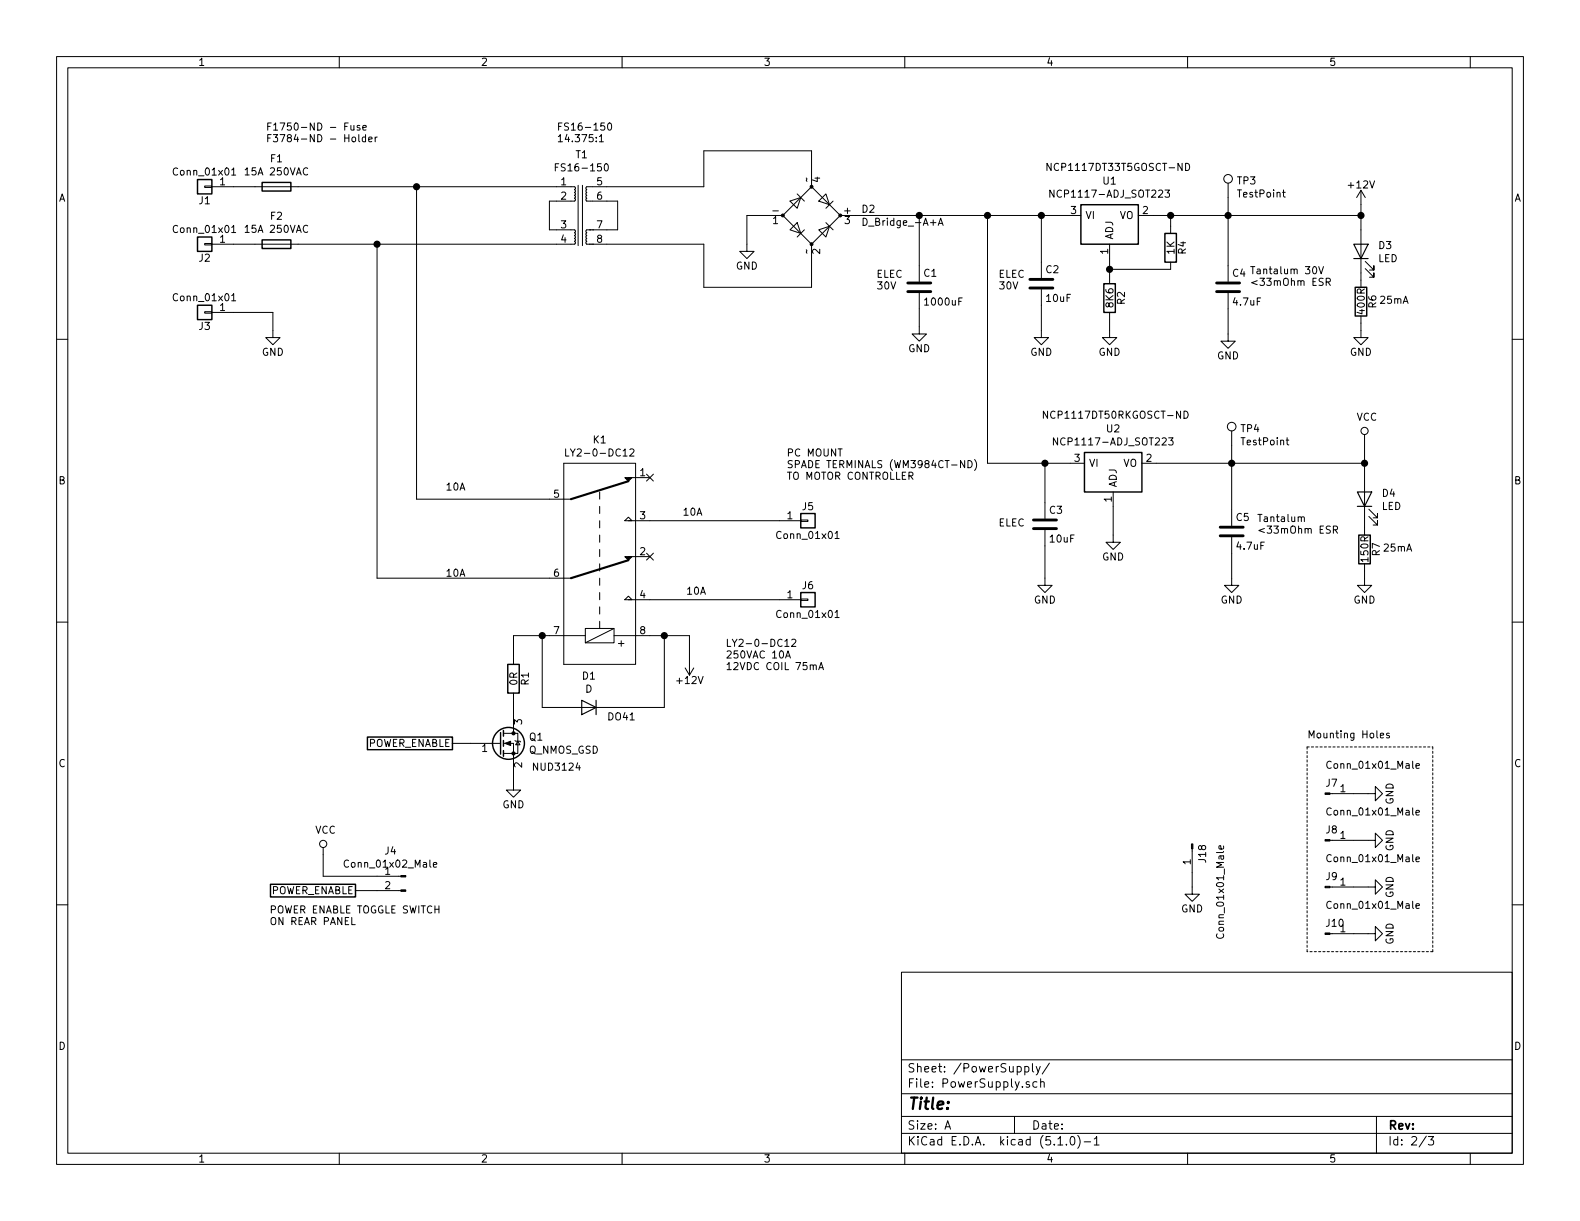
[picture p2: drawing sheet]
EESchema Schematic File Version 4
LIBS:LatheControl-cache
EELAYER 29 0
EELAYER END
$Descr A 11000 8500
encoding utf-8
Sheet 2 3
Title ""
Date ""
Rev ""
Comp ""
Comment1 ""
Comment2 ""
Comment3 ""
Comment4 ""
$EndDescr
$Comp
L LatheControl-rescue:Conn_01x01 J?
U 1 1
P 1425 1300
AR Path="/5AFD0213" Ref="J?"  Part="1" 
AR Path="/5AFD01F0/5AFD0213" Ref="J1"  Part="1" 
F 0 "J1" H 1425 1400 50  0000 C CNN
F 1 "Conn_01x01" H 1425 1200 50  0000 C CNN
F 2 "CustomFootrpints:0197054203" H 1425 1300 50  0001 C CNN
F 3 "https://www.molex.com/pdm_docs/sd/197054203_sd.pdf" H 1425 1300 50  0001 C CNN
	1    1425 1300
	-1   0    0    1   
$EndComp
$Comp
L LatheControl-rescue:Conn_01x01 J?
U 1 1
P 1425 1700
AR Path="/5AFD0281" Ref="J?"  Part="1" 
AR Path="/5AFD01F0/5AFD0281" Ref="J2"  Part="1" 
F 0 "J2" H 1425 1800 50  0000 C CNN
F 1 "Conn_01x01" H 1425 1600 50  0000 C CNN
F 2 "CustomFootrpints:0197054203" H 1425 1700 50  0001 C CNN
F 3 "https://www.molex.com/pdm_docs/sd/197054203_sd.pdf" H 1425 1700 50  0001 C CNN
	1    1425 1700
	-1   0    0    1   
$EndComp
Wire Wire Line
	1625 1300 1775 1300
Wire Wire Line
	1775 1700 1625 1700
$Comp
L LatheControl-rescue:Conn_01x01 J?
U 1 1
P 1425 2175
AR Path="/5AFD02D8" Ref="J?"  Part="1" 
AR Path="/5AFD01F0/5AFD02D8" Ref="J3"  Part="1" 
F 0 "J3" H 1425 2275 50  0000 C CNN
F 1 "Conn_01x01" H 1425 2075 50  0000 C CNN
F 2 "CustomFootrpints:0197054203" H 1425 2175 50  0001 C CNN
F 3 "https://www.molex.com/pdm_docs/sd/197054203_sd.pdf" H 1425 2175 50  0001 C CNN
	1    1425 2175
	-1   0    0    1   
$EndComp
$Comp
L LatheControl-rescue:GND #PWR?
U 1 1
P 1900 2300
AR Path="/5AFD02FA" Ref="#PWR?"  Part="1" 
AR Path="/5AFD01F0/5AFD02FA" Ref="#PWR06"  Part="1" 
F 0 "#PWR06" H 1900 2050 50  0001 C CNN
F 1 "GND" H 1900 2150 50  0000 C CNN
F 2 "" H 1900 2300 50  0001 C CNN
F 3 "" H 1900 2300 50  0001 C CNN
	1    1900 2300
	1    0    0    -1  
$EndComp
Wire Wire Line
	1625 2175 1900 2175
Wire Wire Line
	1900 2175 1900 2300
Wire Wire Line
	4900 1300 4900 1050
Wire Wire Line
	5650 1050 5650 1200
Wire Wire Line
	5650 1800 5650 2000
Wire Wire Line
	5650 2000 4900 2000
Wire Wire Line
	4900 2000 4900 1700
$Comp
L LatheControl-rescue:GND #PWR?
U 1 1
P 5200 1700
AR Path="/5AFD069E" Ref="#PWR?"  Part="1" 
AR Path="/5AFD01F0/5AFD069E" Ref="#PWR09"  Part="1" 
F 0 "#PWR09" H 5200 1450 50  0001 C CNN
F 1 "GND" H 5200 1550 50  0000 C CNN
F 2 "" H 5200 1700 50  0001 C CNN
F 3 "" H 5200 1700 50  0001 C CNN
	1    5200 1700
	1    0    0    -1  
$EndComp
Wire Wire Line
	5350 1500 5200 1500
Wire Wire Line
	5200 1500 5200 1700
$Comp
L LatheControl-rescue:C C?
U 1 1
P 6400 2000
AR Path="/5AFD0707" Ref="C?"  Part="1" 
AR Path="/5AFD01F0/5AFD0707" Ref="C1"  Part="1" 
F 0 "C1" H 6425 2100 50  0000 L CNN
F 1 "1000uF" H 6425 1900 50  0000 L CNN
F 2 "Capacitors_THT:CP_Radial_D10.0mm_P5.00mm" H 6438 1850 50  0001 C CNN
F 3 "" H 6400 2000 50  0001 C CNN
	1    6400 2000
	1    0    0    -1  
$EndComp
$Comp
L LatheControl-rescue:GND #PWR?
U 1 1
P 6400 2275
AR Path="/5AFD0758" Ref="#PWR?"  Part="1" 
AR Path="/5AFD01F0/5AFD0758" Ref="#PWR010"  Part="1" 
F 0 "#PWR010" H 6400 2025 50  0001 C CNN
F 1 "GND" H 6400 2125 50  0000 C CNN
F 2 "" H 6400 2275 50  0001 C CNN
F 3 "" H 6400 2275 50  0001 C CNN
	1    6400 2275
	1    0    0    -1  
$EndComp
Wire Wire Line
	6400 2150 6400 2275
$Comp
L Device:Fuse F2
U 1 1
P 1925 1700
F 0 "F2" V 1728 1700 50  0000 C CNN
F 1 "15A 250VAC" V 1819 1700 50  0000 C CNN
F 2 "CustomFootrpints:100056Z" V 1855 1700 50  0001 C CNN
F 3 "~" H 1925 1700 50  0001 C CNN
	1    1925 1700
	0    1    1    0   
$EndComp
$Comp
L Device:Fuse F1
U 1 1
P 1925 1300
F 0 "F1" V 1728 1300 50  0000 C CNN
F 1 "15A 250VAC" V 1819 1300 50  0000 C CNN
F 2 "CustomFootrpints:100056Z" V 1855 1300 50  0001 C CNN
F 3 "~" H 1925 1300 50  0001 C CNN
	1    1925 1300
	0    1    1    0   
$EndComp
$Comp
L Connector:Conn_01x02_Male J4
U 1 1
P 2825 6100
F 0 "J4" H 2931 6278 50  0000 C CNN
F 1 "Conn_01x02_Male" H 2931 6187 50  0000 C CNN
F 2 "Connectors_JST:JST_EH_B02B-EH-A_02x2.50mm_Straight" H 2825 6100 50  0001 C CNN
F 3 "http://www.jst-mfg.com/product/pdf/eng/eEH.pdf" H 2825 6100 50  0001 C CNN
	1    2825 6100
	-1   0    0    -1  
$EndComp
Wire Wire Line
	2625 6100 2250 6100
Wire Wire Line
	2250 6100 2250 5950
Text GLabel 2475 6200 0    50   UnSpc ~ 0
POWER_ENABLE
Wire Wire Line
	2475 6200 2625 6200
$Comp
L LatheControl-rescue:+12V #PWR?
U 1 1
P 4800 4600
AR Path="/5C64D970" Ref="#PWR?"  Part="1" 
AR Path="/5AFD01F0/5C64D970" Ref="#PWR08"  Part="1" 
F 0 "#PWR08" H 4800 4450 50  0001 C CNN
F 1 "+12V" H 4800 4740 50  0000 C CNN
F 2 "" H 4800 4600 50  0001 C CNN
F 3 "" H 4800 4600 50  0001 C CNN
	1    4800 4600
	1    0    0    1   
$EndComp
Wire Wire Line
	4525 4425 4625 4425
Wire Wire Line
	4800 4425 4800 4600
$Comp
L Regulator_Linear:NCP1117-ADJ_SOT223 U1
U 1 1
P 7725 1500
F 0 "U1" H 7725 1742 50  0000 C CNN
F 1 "NCP1117-ADJ_SOT223" H 7725 1651 50  0000 C CNN
F 2 "TO_SOT_Packages_SMD:TO-252-3_TabPin2" H 7725 1700 50  0001 C CNN
F 3 "http://www.onsemi.com/pub_link/Collateral/NCP1117-D.PDF" H 7825 1250 50  0001 C CNN
	1    7725 1500
	1    0    0    -1  
$EndComp
$Comp
L LatheControl-rescue:C C?
U 1 1
P 7250 1975
AR Path="/5C65EFE1" Ref="C?"  Part="1" 
AR Path="/5AFD01F0/5C65EFE1" Ref="C2"  Part="1" 
F 0 "C2" H 7275 2075 50  0000 L CNN
F 1 "10uF" H 7275 1875 50  0000 L CNN
F 2 "Capacitors_SMD:CP_Elec_4x4.5" H 7288 1825 50  0001 C CNN
F 3 "" H 7250 1975 50  0001 C CNN
	1    7250 1975
	1    0    0    -1  
$EndComp
$Comp
L LatheControl-rescue:C C?
U 1 1
P 8550 2000
AR Path="/5C65F05F" Ref="C?"  Part="1" 
AR Path="/5AFD01F0/5C65F05F" Ref="C4"  Part="1" 
F 0 "C4" H 8575 2100 50  0000 L CNN
F 1 "4.7uF" H 8575 1900 50  0000 L CNN
F 2 "Capacitors_Tantalum_SMD:CP_Tantalum_Case-C_EIA-6032-28_Hand" H 8588 1850 50  0001 C CNN
F 3 "" H 8550 2000 50  0001 C CNN
	1    8550 2000
	1    0    0    -1  
$EndComp
$Comp
L LatheControl-rescue:+12V #PWR?
U 1 1
P 9475 1425
AR Path="/5C65F0EF" Ref="#PWR?"  Part="1" 
AR Path="/5AFD01F0/5C65F0EF" Ref="#PWR017"  Part="1" 
F 0 "#PWR017" H 9475 1275 50  0001 C CNN
F 1 "+12V" H 9475 1565 50  0000 C CNN
F 2 "" H 9475 1425 50  0001 C CNN
F 3 "" H 9475 1425 50  0001 C CNN
	1    9475 1425
	1    0    0    -1  
$EndComp
Connection ~ 7250 1500
Wire Wire Line
	7250 1500 7425 1500
$Comp
L LatheControl-rescue:GND #PWR?
U 1 1
P 7725 2300
AR Path="/5C6657BB" Ref="#PWR?"  Part="1" 
AR Path="/5AFD01F0/5C6657BB" Ref="#PWR013"  Part="1" 
F 0 "#PWR013" H 7725 2050 50  0001 C CNN
F 1 "GND" H 7725 2150 50  0000 C CNN
F 2 "" H 7725 2300 50  0001 C CNN
F 3 "" H 7725 2300 50  0001 C CNN
	1    7725 2300
	1    0    0    -1  
$EndComp
$Comp
L LatheControl-rescue:R R?
U 1 1
P 7725 2075
AR Path="/5C668D83" Ref="R?"  Part="1" 
AR Path="/5AFD01F0/5C668D83" Ref="R2"  Part="1" 
F 0 "R2" V 7805 2075 50  0000 C CNN
F 1 "8K6" V 7725 2075 50  0000 C CNN
F 2 "Resistors_SMD:R_0603_HandSoldering" V 7655 2075 50  0001 C CNN
F 3 "http://www.yageo.com/documents/recent/PYu-RC_Group_51_RoHS_L_10.pdf" H 7725 2075 50  0001 C CNN
	1    7725 2075
	1    0    0    -1  
$EndComp
$Comp
L LatheControl-rescue:R R?
U 1 1
P 8150 1725
AR Path="/5C668ECD" Ref="R?"  Part="1" 
AR Path="/5AFD01F0/5C668ECD" Ref="R4"  Part="1" 
F 0 "R4" V 8230 1725 50  0000 C CNN
F 1 "1K" V 8150 1725 50  0000 C CNN
F 2 "Resistors_SMD:R_0603_HandSoldering" V 8080 1725 50  0001 C CNN
F 3 "http://www.yageo.com/documents/recent/PYu-RC_Group_51_RoHS_L_10.pdf" H 8150 1725 50  0001 C CNN
	1    8150 1725
	1    0    0    -1  
$EndComp
Wire Wire Line
	8025 1500 8150 1500
$Comp
L LatheControl-rescue:GND #PWR?
U 1 1
P 7250 2300
AR Path="/5C66C595" Ref="#PWR?"  Part="1" 
AR Path="/5AFD01F0/5C66C595" Ref="#PWR011"  Part="1" 
F 0 "#PWR011" H 7250 2050 50  0001 C CNN
F 1 "GND" H 7250 2150 50  0000 C CNN
F 2 "" H 7250 2300 50  0001 C CNN
F 3 "" H 7250 2300 50  0001 C CNN
	1    7250 2300
	1    0    0    -1  
$EndComp
Wire Wire Line
	7725 1800 7725 1875
Wire Wire Line
	7725 2225 7725 2300
Wire Wire Line
	8150 1875 7725 1875
Connection ~ 7725 1875
Wire Wire Line
	7725 1875 7725 1925
Wire Wire Line
	8150 1575 8150 1500
Connection ~ 8150 1500
$Comp
L LatheControl-rescue:GND #PWR?
U 1 1
P 8550 2325
AR Path="/5C6818B5" Ref="#PWR?"  Part="1" 
AR Path="/5AFD01F0/5C6818B5" Ref="#PWR015"  Part="1" 
F 0 "#PWR015" H 8550 2075 50  0001 C CNN
F 1 "GND" H 8550 2175 50  0000 C CNN
F 2 "" H 8550 2325 50  0001 C CNN
F 3 "" H 8550 2325 50  0001 C CNN
	1    8550 2325
	1    0    0    -1  
$EndComp
$Comp
L Regulator_Linear:NCP1117-ADJ_SOT223 U2
U 1 1
P 7750 3225
F 0 "U2" H 7750 3467 50  0000 C CNN
F 1 "NCP1117-ADJ_SOT223" H 7750 3376 50  0000 C CNN
F 2 "TO_SOT_Packages_SMD:TO-252-3_TabPin2" H 7750 3425 50  0001 C CNN
F 3 "http://www.onsemi.com/pub_link/Collateral/NCP1117-D.PDF" H 7850 2975 50  0001 C CNN
	1    7750 3225
	1    0    0    -1  
$EndComp
$Comp
L LatheControl-rescue:C C?
U 1 1
P 7275 3650
AR Path="/5C6C6F70" Ref="C?"  Part="1" 
AR Path="/5AFD01F0/5C6C6F70" Ref="C3"  Part="1" 
F 0 "C3" H 7300 3750 50  0000 L CNN
F 1 "10uF" H 7300 3550 50  0000 L CNN
F 2 "Capacitors_SMD:CP_Elec_4x4.5" H 7313 3500 50  0001 C CNN
F 3 "" H 7275 3650 50  0001 C CNN
	1    7275 3650
	1    0    0    -1  
$EndComp
$Comp
L LatheControl-rescue:C C?
U 1 1
P 8575 3700
AR Path="/5C6C6F77" Ref="C?"  Part="1" 
AR Path="/5AFD01F0/5C6C6F77" Ref="C5"  Part="1" 
F 0 "C5" H 8600 3800 50  0000 L CNN
F 1 "4.7uF" H 8600 3600 50  0000 L CNN
F 2 "Capacitors_Tantalum_SMD:CP_Tantalum_Case-A_EIA-3216-18_Hand" H 8613 3550 50  0001 C CNN
F 3 "" H 8575 3700 50  0001 C CNN
	1    8575 3700
	1    0    0    -1  
$EndComp
$Comp
L LatheControl-rescue:GND #PWR?
U 1 1
P 7750 3725
AR Path="/5C6C6F88" Ref="#PWR?"  Part="1" 
AR Path="/5AFD01F0/5C6C6F88" Ref="#PWR014"  Part="1" 
F 0 "#PWR014" H 7750 3475 50  0001 C CNN
F 1 "GND" H 7750 3575 50  0000 C CNN
F 2 "" H 7750 3725 50  0001 C CNN
F 3 "" H 7750 3725 50  0001 C CNN
	1    7750 3725
	1    0    0    -1  
$EndComp
$Comp
L LatheControl-rescue:GND #PWR?
U 1 1
P 7275 4025
AR Path="/5C6C6F9E" Ref="#PWR?"  Part="1" 
AR Path="/5AFD01F0/5C6C6F9E" Ref="#PWR012"  Part="1" 
F 0 "#PWR012" H 7275 3775 50  0001 C CNN
F 1 "GND" H 7275 3875 50  0000 C CNN
F 2 "" H 7275 4025 50  0001 C CNN
F 3 "" H 7275 4025 50  0001 C CNN
	1    7275 4025
	1    0    0    -1  
$EndComp
$Comp
L LatheControl-rescue:GND #PWR?
U 1 1
P 8575 4025
AR Path="/5C6C6FAC" Ref="#PWR?"  Part="1" 
AR Path="/5AFD01F0/5C6C6FAC" Ref="#PWR016"  Part="1" 
F 0 "#PWR016" H 8575 3775 50  0001 C CNN
F 1 "GND" H 8575 3875 50  0000 C CNN
F 2 "" H 8575 4025 50  0001 C CNN
F 3 "" H 8575 4025 50  0001 C CNN
	1    8575 4025
	1    0    0    -1  
$EndComp
Connection ~ 8575 3225
Wire Wire Line
	6875 1500 6875 3225
Connection ~ 6875 1500
Wire Wire Line
	6875 1500 7250 1500
$Comp
L Device:LED D4
U 1 1
P 9500 3475
F 0 "D4" V 9538 3358 50  0000 R CNN
F 1 "LED" V 9447 3358 50  0000 R CNN
F 2 "LEDs:LED_0805_HandSoldering" H 9500 3475 50  0001 C CNN
F 3 "~" H 9500 3475 50  0001 C CNN
	1    9500 3475
	0    -1   -1   0   
$EndComp
$Comp
L LatheControl-rescue:R R?
U 1 1
P 9500 3825
AR Path="/5C6D9E3B" Ref="R?"  Part="1" 
AR Path="/5AFD01F0/5C6D9E3B" Ref="R7"  Part="1" 
F 0 "R7" V 9580 3825 50  0000 C CNN
F 1 "150R" V 9500 3825 50  0000 C CNN
F 2 "Resistors_SMD:R_0603_HandSoldering" V 9430 3825 50  0001 C CNN
F 3 "http://www.yageo.com/documents/recent/PYu-RC_Group_51_RoHS_L_10.pdf" H 9500 3825 50  0001 C CNN
	1    9500 3825
	1    0    0    -1  
$EndComp
Wire Wire Line
	8575 3225 8575 3550
Wire Wire Line
	8575 3850 8575 4025
$Comp
L LatheControl-rescue:GND #PWR?
U 1 1
P 9500 4025
AR Path="/5C6EA1EA" Ref="#PWR?"  Part="1" 
AR Path="/5AFD01F0/5C6EA1EA" Ref="#PWR020"  Part="1" 
F 0 "#PWR020" H 9500 3775 50  0001 C CNN
F 1 "GND" H 9500 3875 50  0000 C CNN
F 2 "" H 9500 4025 50  0001 C CNN
F 3 "" H 9500 4025 50  0001 C CNN
	1    9500 4025
	1    0    0    -1  
$EndComp
Wire Wire Line
	6875 3225 7275 3225
Wire Wire Line
	7275 3500 7275 3225
Connection ~ 7275 3225
Wire Wire Line
	7275 3225 7450 3225
Wire Wire Line
	7275 3800 7275 4025
Text Notes 8700 2000 0    50   ~ 0
Tantalum 30V\n<33mOhm ESR
Wire Wire Line
	9475 1500 9475 1425
Text Notes 8750 3725 0    50   ~ 0
Tantalum\n<33mOhm ESR
Wire Wire Line
	8575 3225 9500 3225
Wire Wire Line
	9500 3075 9500 3225
Wire Wire Line
	9500 3625 9500 3675
Wire Wire Line
	9500 3225 9500 3325
Connection ~ 9500 3225
Wire Wire Line
	9500 3975 9500 4025
Text Notes 6950 3675 0    50   ~ 0
ELEC
Text Notes 6950 2025 0    50   ~ 0
ELEC\n30V
Text Notes 5475 3350 0    50   ~ 0
PC MOUNT\nSPADE TERMINALS (WM3984CT-ND)\nTO MOTOR CONTROLLER
$Comp
L Device:LED D3
U 1 1
P 9475 1750
F 0 "D3" V 9513 1633 50  0000 R CNN
F 1 "LED" V 9422 1633 50  0000 R CNN
F 2 "LEDs:LED_0805_HandSoldering" H 9475 1750 50  0001 C CNN
F 3 "~" H 9475 1750 50  0001 C CNN
	1    9475 1750
	0    -1   -1   0   
$EndComp
$Comp
L LatheControl-rescue:R R?
U 1 1
P 9475 2100
AR Path="/5C72E18E" Ref="R?"  Part="1" 
AR Path="/5AFD01F0/5C72E18E" Ref="R6"  Part="1" 
F 0 "R6" V 9555 2100 50  0000 C CNN
F 1 "400R" V 9475 2100 50  0000 C CNN
F 2 "Resistors_SMD:R_0603_HandSoldering" V 9405 2100 50  0001 C CNN
F 3 "http://www.yageo.com/documents/recent/PYu-RC_Group_51_RoHS_L_10.pdf" H 9475 2100 50  0001 C CNN
	1    9475 2100
	1    0    0    -1  
$EndComp
$Comp
L LatheControl-rescue:GND #PWR?
U 1 1
P 9475 2300
AR Path="/5C72E195" Ref="#PWR?"  Part="1" 
AR Path="/5AFD01F0/5C72E195" Ref="#PWR018"  Part="1" 
F 0 "#PWR018" H 9475 2050 50  0001 C CNN
F 1 "GND" H 9475 2150 50  0000 C CNN
F 2 "" H 9475 2300 50  0001 C CNN
F 3 "" H 9475 2300 50  0001 C CNN
	1    9475 2300
	1    0    0    -1  
$EndComp
Wire Wire Line
	9475 1900 9475 1950
Wire Wire Line
	9475 2250 9475 2300
Wire Wire Line
	9475 1600 9475 1500
Connection ~ 9475 1500
Wire Wire Line
	7250 1500 7250 1825
Wire Wire Line
	7250 2125 7250 2300
Wire Wire Line
	8150 1500 8550 1500
Wire Wire Line
	8550 1500 8550 1850
Connection ~ 8550 1500
Wire Wire Line
	8550 1500 9475 1500
Wire Wire Line
	8550 2150 8550 2325
Wire Wire Line
	5950 1500 6400 1500
Wire Wire Line
	6400 1850 6400 1500
Connection ~ 6400 1500
Wire Wire Line
	6400 1500 6875 1500
Text Notes 6100 2025 0    50   ~ 0
ELEC\n30V
Wire Wire Line
	4900 1050 5650 1050
$Comp
L Device:Q_NMOS_GSD Q1
U 1 1
P 3475 5175
F 0 "Q1" H 3680 5221 50  0000 L CNN
F 1 "Q_NMOS_GSD" H 3680 5130 50  0000 L CNN
F 2 "TO_SOT_Packages_SMD:SOT-23W_Handsoldering" H 3675 5275 50  0001 C CNN
F 3 "https://www.onsemi.com/pub/Collateral/NUD3124-D.PDF" H 3475 5175 50  0001 C CNN
	1    3475 5175
	1    0    0    -1  
$EndComp
$Comp
L LatheControl-rescue:GND #PWR?
U 1 1
P 3575 5450
AR Path="/5C7D0266" Ref="#PWR?"  Part="1" 
AR Path="/5AFD01F0/5C7D0266" Ref="#PWR07"  Part="1" 
F 0 "#PWR07" H 3575 5200 50  0001 C CNN
F 1 "GND" H 3575 5300 50  0000 C CNN
F 2 "" H 3575 5450 50  0001 C CNN
F 3 "" H 3575 5450 50  0001 C CNN
	1    3575 5450
	1    0    0    -1  
$EndComp
Wire Wire Line
	3825 4425 3775 4425
Wire Wire Line
	3575 5375 3575 5450
$Comp
L LatheControl-rescue:R R?
U 1 1
P 3575 4725
AR Path="/5C7D7FF3" Ref="R?"  Part="1" 
AR Path="/5AFD01F0/5C7D7FF3" Ref="R1"  Part="1" 
F 0 "R1" V 3655 4725 50  0000 C CNN
F 1 "0R" V 3575 4725 50  0000 C CNN
F 2 "Resistors_SMD:R_0603_HandSoldering" V 3505 4725 50  0001 C CNN
F 3 "http://www.yageo.com/documents/recent/PYu-RC_Group_51_RoHS_L_10.pdf" H 3575 4725 50  0001 C CNN
	1    3575 4725
	1    0    0    -1  
$EndComp
Wire Wire Line
	3575 4425 3575 4575
Wire Wire Line
	3575 4875 3575 4975
Text GLabel 3150 5175 0    50   UnSpc ~ 0
POWER_ENABLE
Wire Wire Line
	3150 5175 3275 5175
Text Notes 3700 5375 0    50   ~ 0
NUD3124
Text Notes 1875 6450 0    50   ~ 0
POWER ENABLE TOGGLE SWITCH \nON REAR PANEL
$Comp
L LatheControl-rescue:Conn_01x01 J?
U 1 1
P 5625 3625
AR Path="/5C7FE491" Ref="J?"  Part="1" 
AR Path="/5AFD01F0/5C7FE491" Ref="J5"  Part="1" 
F 0 "J5" H 5625 3725 50  0000 C CNN
F 1 "Conn_01x01" H 5625 3525 50  0000 C CNN
F 2 "CustomFootrpints:0197054203" H 5625 3625 50  0001 C CNN
F 3 "https://www.molex.com/pdm_docs/sd/197054203_sd.pdf" H 5625 3625 50  0001 C CNN
	1    5625 3625
	1    0    0    -1  
$EndComp
$Comp
L LatheControl-rescue:Conn_01x01 J?
U 1 1
P 5625 4175
AR Path="/5C8006D8" Ref="J?"  Part="1" 
AR Path="/5AFD01F0/5C8006D8" Ref="J6"  Part="1" 
F 0 "J6" H 5625 4275 50  0000 C CNN
F 1 "Conn_01x01" H 5625 4075 50  0000 C CNN
F 2 "CustomFootrpints:0197054203" H 5625 4175 50  0001 C CNN
F 3 "https://www.molex.com/pdm_docs/sd/197054203_sd.pdf" H 5625 4175 50  0001 C CNN
	1    5625 4175
	1    0    0    -1  
$EndComp
Text Notes 4750 3600 0    50   ~ 0
10A
Text Notes 4775 4150 0    50   ~ 0
10A
Text Notes 3100 3425 0    50   ~ 0
10A
Text Notes 3100 4025 0    50   ~ 0
10A
$Comp
L Device:D D1
U 1 1
P 4100 4925
F 0 "D1" H 4100 4709 50  0000 C CNN
F 1 "D" H 4100 4800 50  0000 C CNN
F 2 "Diodes_THT:D_DO-41_SOD81_P10.16mm_Horizontal" H 4100 4925 50  0001 C CNN
F 3 "https://www.onsemi.com/pub/Collateral/1N4001-D.PDF" H 4100 4925 50  0001 C CNN
	1    4100 4925
	-1   0    0    1   
$EndComp
Wire Wire Line
	3950 4925 3775 4925
Wire Wire Line
	3775 4925 3775 4425
Connection ~ 3775 4425
Wire Wire Line
	3775 4425 3575 4425
Wire Wire Line
	4625 4925 4625 4425
Connection ~ 4625 4425
Wire Wire Line
	4625 4425 4800 4425
Text Notes 9600 2125 0    50   ~ 0
25mA
Text Notes 9625 3850 0    50   ~ 0
25mA
Text Notes 5050 4675 0    50   ~ 0
LY2-0-DC12\n250VAC 10A\n12VDC COIL 75mA
$Comp
L LY2-0-DC12:LY2-0-DC12 K1
U 1 1
P 4275 4425
F 0 "K1" H 4175 5790 50  0000 C CNN
F 1 "LY2-0-DC12" H 4175 5699 50  0000 C CNN
F 2 "CustomFootrpints:PT08-0" H 4275 4225 50  0001 C CNN
F 3 "https://industrial.omron.us/en/media/LY_Electromechanical_Relay_Datasheet_tcm849-96656.pdf" H 4275 4225 50  0001 C CNN
	1    4275 4425
	1    0    0    -1  
$EndComp
Wire Wire Line
	4250 4925 4625 4925
NoConn ~ 4525 3325
NoConn ~ 4525 3875
Text Notes 3875 1000 0    50   ~ 0
FS16-150\n14.375:1
Wire Wire Line
	2075 1300 2900 1300
Wire Wire Line
	2075 1700 2625 1700
Wire Wire Line
	2900 3475 2900 1300
Wire Wire Line
	2900 3475 3825 3475
Connection ~ 2900 1300
Wire Wire Line
	2900 1300 3875 1300
Wire Wire Line
	2625 4025 2625 1700
Wire Wire Line
	2625 4025 3825 4025
Connection ~ 2625 1700
Wire Wire Line
	2625 1700 3875 1700
Text Notes 4225 5025 0    50   ~ 0
DO41
Wire Wire Line
	7750 3525 7750 3725
Text Notes 7250 2925 0    50   ~ 0
NCP1117DT50RKGOSCT-ND
Text Notes 7275 1200 0    50   ~ 0
NCP1117DT33T5GOSCT-ND
Text Notes 1850 1000 0    50   ~ 0
F1750-ND - Fuse\nF3784-ND - Holder
$Comp
L FS16-150:FS16-150 T1
U 1 1
P 4025 1750
F 0 "T1" H 4050 2425 50  0000 C CNN
F 1 "FS16-150" H 4050 2334 50  0000 C CNN
F 2 "CustomFootrpints:FS16-150" H 4055 1720 50  0001 C CNN
F 3 "http://catalog.triadmagnetics.com/Asset/FS16-150.pdf" H 4055 1720 50  0001 C CNN
	1    4025 1750
	1    0    0    -1  
$EndComp
Wire Wire Line
	4225 1300 4900 1300
Wire Wire Line
	4225 1700 4900 1700
Wire Wire Line
	4225 1400 4300 1400
Wire Wire Line
	4300 1400 4300 1600
Wire Wire Line
	4300 1600 4225 1600
Wire Wire Line
	3875 1400 3825 1400
Wire Wire Line
	3825 1400 3825 1600
Wire Wire Line
	3825 1600 3875 1600
$Comp
L Connector:Conn_01x01_Male J7
U 1 1
P 9225 5525
F 0 "J7" H 9225 5600 50  0000 L CNN
F 1 "Conn_01x01_Male" H 9225 5725 50  0000 L CNN
F 2 "Mounting_Holes:MountingHole_3.2mm_M3_Pad_Via" H 9225 5525 50  0001 C CNN
F 3 "~" H 9225 5525 50  0001 C CNN
	1    9225 5525
	1    0    0    -1  
$EndComp
$Comp
L LatheControl-rescue:GND #PWR?
U 1 1
P 9525 5525
AR Path="/5C744107" Ref="#PWR?"  Part="1" 
AR Path="/5AFD01F0/5C744107" Ref="#PWR0101"  Part="1" 
F 0 "#PWR0101" H 9525 5275 50  0001 C CNN
F 1 "GND" H 9525 5375 50  0000 C CNN
F 2 "" H 9525 5525 50  0001 C CNN
F 3 "" H 9525 5525 50  0001 C CNN
	1    9525 5525
	0    -1   -1   0   
$EndComp
Wire Wire Line
	9425 5525 9525 5525
$Comp
L Connector:Conn_01x01_Male J8
U 1 1
P 9225 5850
F 0 "J8" H 9225 5925 50  0000 L CNN
F 1 "Conn_01x01_Male" H 9225 6050 50  0000 L CNN
F 2 "Mounting_Holes:MountingHole_3.2mm_M3_Pad_Via" H 9225 5850 50  0001 C CNN
F 3 "~" H 9225 5850 50  0001 C CNN
	1    9225 5850
	1    0    0    -1  
$EndComp
$Comp
L LatheControl-rescue:GND #PWR?
U 1 1
P 9525 5850
AR Path="/5C74FAB1" Ref="#PWR?"  Part="1" 
AR Path="/5AFD01F0/5C74FAB1" Ref="#PWR0102"  Part="1" 
F 0 "#PWR0102" H 9525 5600 50  0001 C CNN
F 1 "GND" H 9525 5700 50  0000 C CNN
F 2 "" H 9525 5850 50  0001 C CNN
F 3 "" H 9525 5850 50  0001 C CNN
	1    9525 5850
	0    -1   -1   0   
$EndComp
Wire Wire Line
	9425 5850 9525 5850
$Comp
L Connector:Conn_01x01_Male J9
U 1 1
P 9225 6175
F 0 "J9" H 9225 6250 50  0000 L CNN
F 1 "Conn_01x01_Male" H 9225 6375 50  0000 L CNN
F 2 "Mounting_Holes:MountingHole_3.2mm_M3_Pad_Via" H 9225 6175 50  0001 C CNN
F 3 "~" H 9225 6175 50  0001 C CNN
	1    9225 6175
	1    0    0    -1  
$EndComp
$Comp
L LatheControl-rescue:GND #PWR?
U 1 1
P 9525 6175
AR Path="/5C75384E" Ref="#PWR?"  Part="1" 
AR Path="/5AFD01F0/5C75384E" Ref="#PWR0103"  Part="1" 
F 0 "#PWR0103" H 9525 5925 50  0001 C CNN
F 1 "GND" H 9525 6025 50  0000 C CNN
F 2 "" H 9525 6175 50  0001 C CNN
F 3 "" H 9525 6175 50  0001 C CNN
	1    9525 6175
	0    -1   -1   0   
$EndComp
Wire Wire Line
	9425 6175 9525 6175
$Comp
L Connector:Conn_01x01_Male J10
U 1 1
P 9225 6500
F 0 "J10" H 9225 6575 50  0000 L CNN
F 1 "Conn_01x01_Male" H 9225 6700 50  0000 L CNN
F 2 "Mounting_Holes:MountingHole_3.2mm_M3_Pad_Via" H 9225 6500 50  0001 C CNN
F 3 "~" H 9225 6500 50  0001 C CNN
	1    9225 6500
	1    0    0    -1  
$EndComp
$Comp
L LatheControl-rescue:GND #PWR?
U 1 1
P 9525 6500
AR Path="/5C75385C" Ref="#PWR?"  Part="1" 
AR Path="/5AFD01F0/5C75385C" Ref="#PWR0104"  Part="1" 
F 0 "#PWR0104" H 9525 6250 50  0001 C CNN
F 1 "GND" H 9525 6350 50  0000 C CNN
F 2 "" H 9525 6500 50  0001 C CNN
F 3 "" H 9525 6500 50  0001 C CNN
	1    9525 6500
	0    -1   -1   0   
$EndComp
Wire Wire Line
	9425 6500 9525 6500
Wire Notes Line
	9100 5200 9975 5200
Wire Notes Line
	9975 5200 9975 6625
Wire Notes Line
	9975 6625 9100 6625
Wire Notes Line
	9100 6625 9100 5200
Text Notes 9100 5150 0    50   ~ 0
Mounting Holes
$Comp
L Device:D_Bridge_-A+A D2
U 1 1
P 5650 1500
F 0 "D2" H 5994 1546 50  0000 L CNN
F 1 "D_Bridge_-A+A" H 5994 1455 50  0000 L CNN
F 2 "Diodes_THT:Diode_Bridge_18.5x5.5" H 5650 1500 50  0001 C CNN
F 3 "~" H 5650 1500 50  0001 C CNN
	1    5650 1500
	1    0    0    -1  
$EndComp
Wire Wire Line
	8050 3225 8575 3225
$Comp
L power:VCC #PWR019
U 1 1
P 9500 3075
F 0 "#PWR019" H 9500 2925 50  0001 C CNN
F 1 "VCC" H 9517 3248 50  0000 C CNN
F 2 "" H 9500 3075 50  0001 C CNN
F 3 "" H 9500 3075 50  0001 C CNN
	1    9500 3075
	1    0    0    -1  
$EndComp
$Comp
L power:VCC #PWR0114
U 1 1
P 2250 5950
F 0 "#PWR0114" H 2250 5800 50  0001 C CNN
F 1 "VCC" H 2267 6123 50  0000 C CNN
F 2 "" H 2250 5950 50  0001 C CNN
F 3 "" H 2250 5950 50  0001 C CNN
	1    2250 5950
	1    0    0    -1  
$EndComp
$Comp
L Connector:Conn_01x01_Male J18
U 1 1
P 8300 5875
F 0 "J18" H 8300 5950 50  0000 L CNN
F 1 "Conn_01x01_Male" H 8300 6075 50  0000 L CNN
F 2 "CustomFootrpints:0197054203" H 8300 5875 50  0001 C CNN
F 3 "https://www.molex.com/pdm_docs/sd/197054203_sd.pdf" H 8300 5875 50  0001 C CNN
	1    8300 5875
	0    1    1    0   
$EndComp
$Comp
L LatheControl-rescue:GND #PWR?
U 1 1
P 8300 6175
AR Path="/5CAEF68B" Ref="#PWR?"  Part="1" 
AR Path="/5AFD01F0/5CAEF68B" Ref="#PWR0112"  Part="1" 
F 0 "#PWR0112" H 8300 5925 50  0001 C CNN
F 1 "GND" H 8300 6025 50  0000 C CNN
F 2 "" H 8300 6175 50  0001 C CNN
F 3 "" H 8300 6175 50  0001 C CNN
	1    8300 6175
	1    0    0    -1  
$EndComp
Wire Wire Line
	8300 6075 8300 6175
$Comp
L Connector:TestPoint TP3
U 1 1
P 8550 1375
F 0 "TP3" H 8608 1493 50  0000 L CNN
F 1 "TestPoint" H 8608 1402 50  0000 L CNN
F 2 "Measurement_Points:Test_Point_Keystone_5019_Minature" H 8750 1375 50  0001 C CNN
F 3 "~" H 8750 1375 50  0001 C CNN
	1    8550 1375
	1    0    0    -1  
$EndComp
$Comp
L Connector:TestPoint TP4
U 1 1
P 8575 3100
F 0 "TP4" H 8633 3218 50  0000 L CNN
F 1 "TestPoint" H 8633 3127 50  0000 L CNN
F 2 "Measurement_Points:Test_Point_Keystone_5019_Minature" H 8775 3100 50  0001 C CNN
F 3 "~" H 8775 3100 50  0001 C CNN
	1    8575 3100
	1    0    0    -1  
$EndComp
Wire Wire Line
	8575 3100 8575 3225
Wire Wire Line
	8550 1375 8550 1500
Wire Wire Line
	4525 3625 5425 3625
Wire Wire Line
	4525 4175 5425 4175
$EndSCHEMATC
